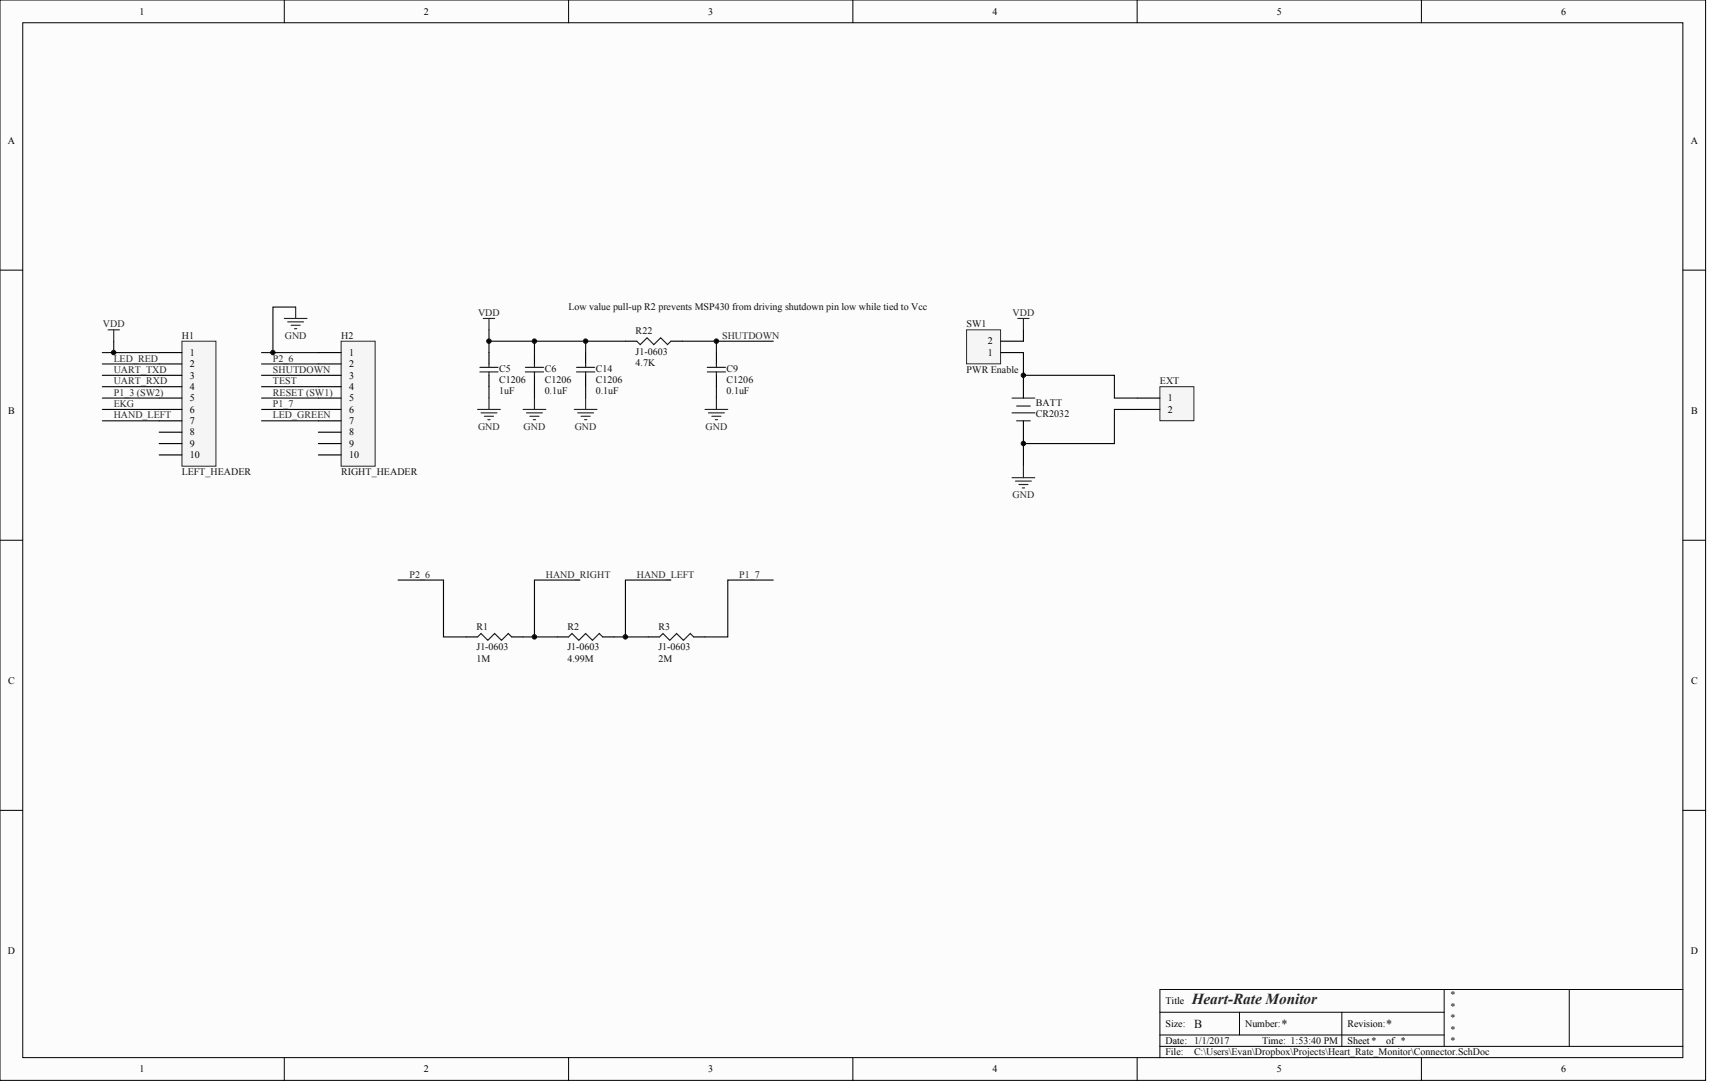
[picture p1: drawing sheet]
<svg xmlns="http://www.w3.org/2000/svg" width="635mm" height="401mm" viewBox="0 0 635 401" stroke-linecap="round" stroke-linejoin="round" font-family="sans-serif">
<g fill="#fcfcfc" stroke="#000" stroke-width=".37">
<path d="M0 0h633.4v400.9h-633.4z"/>
<path d="M8.4 8.4h616.5v384h-616.5z"/>
</g>
<g fill="none" stroke="#000" stroke-width=".37">
<path d="M105.6 0v8.4M211.1 0v8.4M316.7 0v8.4M422.3 0v8.4M527.8 0v8.4M0 100.2h8.4M625 100.2h8.4M0 200.5h8.4M625 200.5h8.4M0 300.7h8.4M625 300.7h8.4M430.7 375.6h105.6"/>
<path d="M460.3 375.6v8.4M498.3 375.6v12.6M536.3 367.1v21.1M582.7 367.1h-152v25.4M625 367.1h-42.3v21.1M105.6 392.5v8.4M211.1 392.5v8.4M316.7 392.5v8.4M422.3 392.5v8.4M430.7 388.2h194.3M430.7 384h105.6M527.8 392.5v8.4"/>
</g>
<path d="M67.6 126.6h12.6v46.4h-12.6z" fill="#f5f5f5" stroke="#262626" stroke-width=".37"/>
<path d="M59.1 130.8h8.5M59.1 135h8.5M59.1 139.3h8.5M59.1 143.5h8.5M59.1 147.7h8.5M59.1 151.9h8.5M59.1 156.1h8.5M59.1 160.4h8.5M59.1 164.6h8.5M59.1 168.8h8.5" fill="none" stroke="#000" stroke-width=".42"/>
<path d="M126.7 126.6h12.6v46.4h-12.6z" fill="#f5f5f5" stroke="#262626" stroke-width=".37"/>
<g fill="none" stroke="#000" stroke-width=".42">
<path d="M118.2 130.8h8.5M118.2 135h8.5M118.2 139.3h8.5M181.6 130.8v4.2M181.6 139.3v4.2M198.5 130.8v4.2M198.5 139.3v4.2M266 130.8v4.2M266 139.3v4.2M118.2 143.5h8.5M118.2 147.7h8.5M118.2 151.9h8.5"/>
<path d="M118.2 156.1h8.5M118.2 160.4h8.5M118.2 164.6h8.5M118.2 168.8h8.5"/>
</g>
<g fill="none" stroke="#0e0e0e" stroke-width=".42">
<path d="M109.8 113.9h-8.5v16.9M38 130.8h21.1M38 135h21.1M38 139.3h21.1M42.2 126.6v4.2M97.1 130.8h21.1M97.1 135h21.1M97.1 139.3h21.1M181.6 122.4v8.4M38 143.5h21.1M38 147.7h21.1M38 151.9h21.1"/>
<path d="M38 156.1h21.1M97.1 143.5h21.1M97.1 147.7h21.1M97.1 151.9h21.1M97.1 156.1h21.1M181.6 143.5v4.2M198.5 143.5v4.2"/>
</g>
<g fill="none" stroke="#262626" stroke-width=".42">
<path d="M105.6 118.2h8.4M106.8 119.4h5.9M109.8 113.9v4.3M179.5 118.2h4.2M181.6 118.2v4.2M40.1 122.4h4.2M42.2 122.4v4.2M108.1 120.7h3.4M109.4 122h.8M177.4 151.9h8.4M178.6 153.2h5.9M179.9 154.5h3.4"/>
<path d="M181.2 155.7h.8M181.6 147.7v4.2M194.2 151.9h8.5M195.5 153.2h5.9M196.8 154.5h3.4M198 155.7h.9M198.5 147.7v4.2M261.8 151.9h8.5M263.1 153.2h5.9M264.3 154.5h3.4M265.6 155.7h.9M266 147.7v4.2"/>
</g>
<path d="M178.2 136.3h6.8M178.2 138h6.8M181.6 135v1.3M181.6 138v1.3M195.1 136.3h6.7M195.1 138h6.7M198.5 135v1.3M198.5 138v1.3M262.7 136.3h6.7M262.7 138h6.7M266 135v1.3M266 138v1.3" fill="none" stroke="#1c1c1c" stroke-width=".42"/>
<path d="M358.9 122.4h12.7v12.6h-12.7z" fill="#f5f5f5" stroke="#262626" stroke-width=".37"/>
<path d="M371.6 130.8h8.4M371.6 126.6h8.4M380 139.3v8.4M380 156.1v8.5" fill="none" stroke="#000" stroke-width=".42"/>
<path d="M377.9 118.2h4.3M380 118.2v4.2" fill="none" stroke="#262626" stroke-width=".42"/>
<path d="M380 122.4v4.2" fill="none" stroke="#0e0e0e" stroke-width=".42"/>
<path d="M375.8 153.2h8.5M375.8 147.7h8.5M377.5 150.7h5.1M377.5 156.1h5.1" fill="none" stroke="#1c1c1c" stroke-width=".42"/>
<path d="M430.7 143.5h12.6v12.6h-12.6z" fill="#f5f5f5" stroke="#262626" stroke-width=".37"/>
<path d="M217.5 130.8v4.2M217.5 139.3v4.2M232.3 126.6h4.2M249.1 126.6h4.3M422.3 147.7h8.4M422.3 151.9h8.4M173.1 236.3h4.3M190 236.3h4.2M206.9 236.3h4.2M223.8 236.3h4.2M240.7 236.3h4.2M257.6 236.3h4.2" fill="none" stroke="#000" stroke-width=".42"/>
<g fill="none" stroke="#0e0e0e" stroke-width=".42">
<path d="M181.6 126.6h16.9M198.5 126.6h19v4.2M198.5 126.6v4.2M217.5 126.6h14.8M253.4 126.6h33.7M266 126.6v4.2M380 130.8v8.5h33.8v8.4h8.5M217.5 143.5v4.2M266 143.5v4.2M422.3 151.9h-8.5v12.7h-33.8v8.4M147.8 215.2h16.9v21.1h8.4M215.4 215.2h-16.9v21.1"/>
<path d="M249.1 215.2h-16.8v21.1M287.1 215.2h-16.8v21.1h-8.5M194.2 236.3h12.7M228 236.3h12.7"/>
</g>
<path d="M213.2 151.9h8.5M214.5 153.2h5.9M215.8 154.5h3.4M217 155.7h.9M217.5 147.7v4.2M375.8 177.2h8.5M377.1 178.5h5.9M378.4 179.8h3.3M380 173v4.2M379.6 181h.9" fill="none" stroke="#262626" stroke-width=".42"/>
<path d="M214.1 136.3h6.7M214.1 138h6.7M217.5 135v1.3M217.5 138v1.3M236.5 126.6l1.2 1.3 2.6-2.6 2.5 2.6 2.5-2.6 2.6 2.6 1.2-1.3M177.4 236.3l1.2-1.2 2.6 2.5 2.5-2.5 2.5 2.5 2.6-2.5 1.2 1.2M211.1 236.3l1.3-1.2 2.5 2.5 2.6-2.5 2.5 2.5 2.5-2.5 1.3 1.2M244.9 236.3l1.3-1.2 2.5 2.5 2.6-2.5 2.5 2.5 2.5-2.5 1.3 1.2" fill="none" stroke="#1c1c1c" stroke-width=".42"/>
<g fill="#0e0e0e" stroke="#0e0e0e" stroke-width=".37">
<circle cx="42.2" cy="130.8" r=".82"/>
<circle cx="101.3" cy="130.8" r=".82"/>
<circle cx="181.6" cy="126.6" r=".82"/>
<circle cx="198.4" cy="236.3" r=".82"/>
<circle cx="198.4" cy="126.6" r=".82"/>
<circle cx="217.4" cy="126.6" r=".82"/>
<circle cx="232.2" cy="236.3" r=".82"/>
<circle cx="266" cy="126.6" r=".82"/>
<circle cx="380" cy="164.6" r=".82"/>
<circle cx="380" cy="139.2" r=".82"/>
</g>
<text font-size="5.7" fill="#262626" x="442.5" y="372.6">Heart-Rate Monitor</text>
<g font-size="4.5" fill="#0e0e0e">
<text x="443.4" y="381.4">B</text>
<text x="475.9" y="381.4">*</text>
<text x="514.8" y="381.4">*</text>
</g>
<g font-size="3.7">
<text x="51.9" y="5.4">1</text>
<text x="157.4" y="5.4">2</text>
<text x="263" y="5.4">3</text>
<text x="368.6" y="5.4">4</text>
<text x="474.1" y="5.4">5</text>
<text x="579.7" y="5.4">6</text>
<text x="2.9" y="53.4">A</text>
<text x="627.8" y="53.4">A</text>
<text x="366.8" y="127.8">2</text>
<text x="70.5" y="132">1</text>
<text x="70.5" y="136.2">2</text>
<text x="129.6" y="132">1</text>
<text x="129.6" y="136.2">2</text>
<text x="366.8" y="132">1</text>
<text x="70.5" y="140.5">3</text>
<text x="129.6" y="140.5">3</text>
<text x="70.5" y="144.7">4</text>
<text x="70.5" y="148.9">5</text>
<text x="129.6" y="144.7">4</text>
<text x="129.6" y="148.9">5</text>
<text x="433.7" y="148.9">1</text>
<text x="3" y="153.6">B</text>
<text x="70.5" y="153.1">6</text>
<text x="129.6" y="153.1">6</text>
<text x="433.7" y="153.1">2</text>
<text x="628" y="153.6">B</text>
<text x="70.5" y="157.3">7</text>
<text x="70.5" y="161.6">8</text>
<text x="129.6" y="157.3">7</text>
<text x="129.6" y="161.6">8</text>
<text x="70.5" y="165.8">9</text>
<text x="129.6" y="165.8">9</text>
<text x="70.5" y="170">10</text>
<text x="129.6" y="170">10</text>
<text x="3" y="253.9">C</text>
<text x="628" y="253.9">C</text>
<text x="2.9" y="354.1">D</text>
<text x="627.8" y="354.1">D</text>
<text x="432.8" y="372.6">Title</text>
<text x="432.8" y="381">Size:</text>
<text x="462.4" y="381">Number:</text>
<text x="500.4" y="381">Revision:</text>
<text x="432.8" y="387.3">Date: 1/1/2017</text>
<text x="468.7" y="387.3">Time: 1:53:40 PM</text>
<text x="500.4" y="387.3">Sheet*</text>
<text x="514.8" y="387.3">of *</text>
<text x="432.8" y="391.5">File:</text>
<text x="51.9" y="397.9">1</text>
<text x="157.4" y="397.9">2</text>
<text x="263" y="397.9">3</text>
<text x="368.6" y="397.9">4</text>
<text x="474.1" y="397.9">5</text>
<text x="579.7" y="397.9">6</text>
</g>
<g font-size="3.7" fill="#262626">
<text x="177.5" y="117.2">VDD</text>
<text x="376" y="117.2">VDD</text>
<text x="38.2" y="121.5">VDD</text>
<text x="105.7" y="125.7">GND</text>
<text x="268.1" y="125.7">SHUTDOWN</text>
<text x="42.2" y="134.1">LED_RED</text>
<text x="101.3" y="134.1">P2_6</text>
<text x="42.2" y="138.3">UART_TXD</text>
<text x="42.2" y="142.6">UART_RXD</text>
<text x="101.3" y="138.3">SHUTDOWN</text>
<text x="101.3" y="142.6">TEST</text>
<text x="42.2" y="146.8">P1_3 (SW2)</text>
<text x="101.3" y="146.8">RESET (SW1)</text>
<text x="42.2" y="151">EKG</text>
<text x="42.2" y="155.2">HAND_LEFT</text>
<text x="101.3" y="151">P1_7</text>
<text x="101.3" y="155.2">LED_GREEN</text>
<text x="177.5" y="159.4">GND</text>
<text x="194.4" y="159.4">GND</text>
<text x="213.4" y="159.4">GND</text>
<text x="262" y="159.4">GND</text>
<text x="376" y="184.8">GND</text>
<text x="152" y="214.3">P2_6</text>
<text x="202.7" y="214.3">HAND_RIGHT</text>
<text x="236.5" y="214.3">HAND_LEFT</text>
<text x="274.5" y="214.3">P1_7</text>
</g>
<g font-size="3.7" fill="#0e0e0e">
<text x="211.1" y="115.1">Low value pull-up R2 prevents MSP430 from driving shutdown pin low while tied to Vcc</text>
<text x="67.6" y="125.7">H1</text>
<text x="126.7" y="125.7">H2</text>
<text x="236.1" y="124">R22</text>
<text x="358.9" y="121.5">SW1</text>
<text x="236.1" y="131.6">J1-0603</text>
<text x="185.4" y="137.9">C5</text>
<text x="202.3" y="137.9">C6</text>
<text x="221.3" y="137.9">C14</text>
<text x="236.1" y="135.8">4.7K</text>
<text x="269.8" y="137.9">C9</text>
<text x="185.4" y="142.1">C1206</text>
<text x="202.3" y="142.1">C1206</text>
<text x="221.3" y="142.1">C1206</text>
<text x="269.8" y="142.1">C1206</text>
<text x="358.9" y="138.3">PWR Enable</text>
<text x="430.7" y="142.6">EXT</text>
<text x="185.4" y="146.4">1uF</text>
<text x="202.3" y="146.4">0.1uF</text>
<text x="221.3" y="146.4">0.1uF</text>
<text x="269.8" y="146.4">0.1uF</text>
<text x="384.7" y="150.6">BATT</text>
<text x="384.7" y="154.8">CR2032</text>
<text x="67.6" y="176.3">LEFT_HEADER</text>
<text x="126.7" y="176.3">RIGHT_HEADER</text>
<text x="176.9" y="233.7">R1</text>
<text x="210.7" y="233.7">R2</text>
<text x="244.5" y="233.7">R3</text>
<text x="176.9" y="245.5">1M</text>
<text x="176.9" y="241.3">J1-0603</text>
<text x="210.7" y="245.5">4.99M</text>
<text x="210.7" y="241.3">J1-0603</text>
<text x="244.5" y="245.5">2M</text>
<text x="244.5" y="241.3">J1-0603</text>
<text x="538.4" y="370.4">*</text>
<text x="538.4" y="374.7">*</text>
<text x="538.4" y="378.9">*</text>
<text x="538.4" y="383.1">*</text>
<text x="538.4" y="387.3">*</text>
<text x="443.4" y="391.5">C:\Users\Evan\Dropbox\Projects\Heart_Rate_Monitor\Connector.SchDoc</text>
</g>
</svg>
